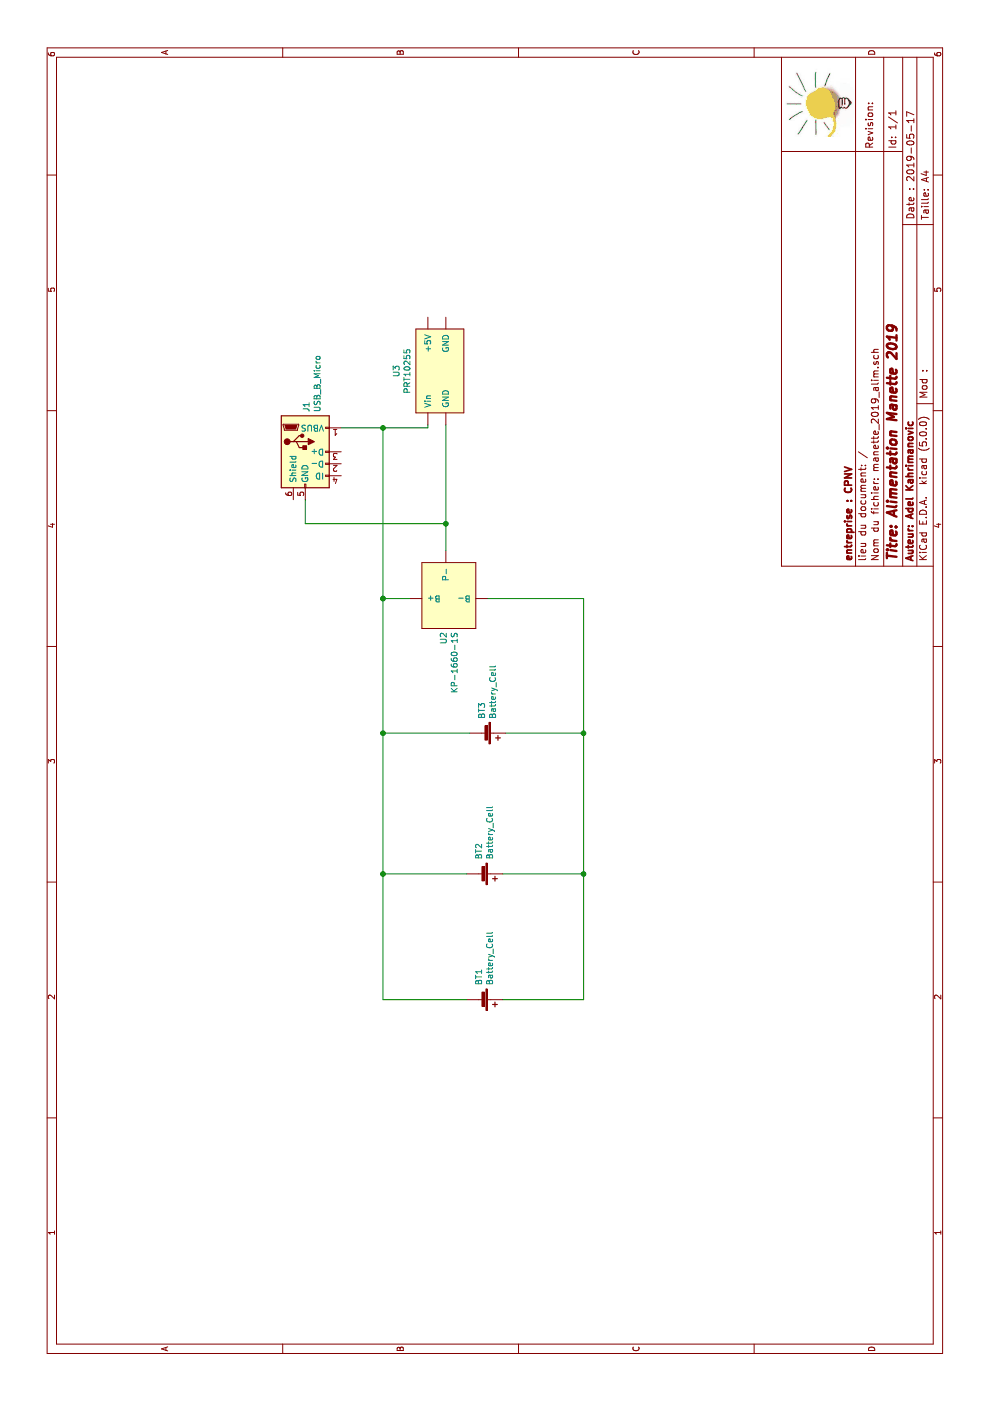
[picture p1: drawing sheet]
EESchema Schematic File Version 4
EELAYER 26 0
EELAYER END
$Descr A4 11693 8268
encoding utf-8
Sheet 1 1
Title "Alimentation Manette 2019"
Date "2019-05-17"
Rev ""
Comp "CPNV"
Comment1 "Adel Kahrimanovic"
Comment2 ""
Comment3 ""
Comment4 ""
$EndDescr
$Comp
L Connector:USB_B_Micro J1
U 1 1
P 7925 2550
F 0 "J1" V 7934 2879 50  0000 L CNN
F 1 "USB_B_Micro" V 8025 2879 50  0000 L CNN
F 2 "" H 8075 2500 50  0001 C CNN
F 3 "~" H 8075 2500 50  0001 C CNN
	1    7925 2550
	0    1    1    0   
$EndComp
$Comp
L Device:Battery_Cell BT1
U 1 1
P 3350 4000
F 0 "BT1" H 3232 4004 50  0000 R CNN
F 1 "Battery_Cell" H 3232 4095 50  0000 R CNN
F 2 "" V 3350 4060 50  0001 C CNN
F 3 "~" V 3350 4060 50  0001 C CNN
	1    3350 4000
	-1   0    0    1   
$EndComp
$Comp
L Device:Battery_Cell BT2
U 1 1
P 4400 4000
F 0 "BT2" H 4282 4004 50  0000 R CNN
F 1 "Battery_Cell" H 4282 4095 50  0000 R CNN
F 2 "" V 4400 4060 50  0001 C CNN
F 3 "~" V 4400 4060 50  0001 C CNN
	1    4400 4000
	-1   0    0    1   
$EndComp
$Comp
L Device:Battery_Cell BT3
U 1 1
P 5575 4025
F 0 "BT3" H 5457 4029 50  0000 R CNN
F 1 "Battery_Cell" H 5457 4120 50  0000 R CNN
F 2 "" V 5575 4085 50  0001 C CNN
F 3 "~" V 5575 4085 50  0001 C CNN
	1    5575 4025
	-1   0    0    1   
$EndComp
$Comp
L BMS:KP-1660-1S U2
U 1 1
P 6700 3825
F 0 "U2" H 6422 3946 50  0000 R CNN
F 1 "KP-1660-1S" H 6422 3855 50  0000 R CNN
F 2 "" H 6700 3825 50  0001 C CNN
F 3 "" H 6700 3825 50  0001 C CNN
	1    6700 3825
	1    0    0    -1  
$EndComp
$Comp
L booster_alim:PRT10255 U3
U 1 1
P 8600 3725
F 0 "U3" H 8600 4140 50  0000 C CNN
F 1 "PRT10255" H 8600 4049 50  0000 C CNN
F 2 "" H 8600 3725 50  0001 C CNN
F 3 "" H 8600 3725 50  0001 C CNN
	1    8600 3725
	1    0    0    -1  
$EndComp
Wire Wire Line
	7100 3725 7325 3725
Wire Wire Line
	7325 3725 7325 2550
Wire Wire Line
	7325 2550 7525 2550
Wire Wire Line
	7325 3725 8150 3725
Connection ~ 7325 3725
Wire Wire Line
	8150 3575 8125 3575
Wire Wire Line
	8125 3575 8125 3200
Wire Wire Line
	6700 3200 6700 3425
Wire Wire Line
	6700 3200 5575 3200
Wire Wire Line
	5575 3200 5575 3925
Wire Wire Line
	5575 3200 4400 3200
Wire Wire Line
	4400 3200 4400 3900
Connection ~ 5575 3200
Wire Wire Line
	4400 3200 3350 3200
Wire Wire Line
	3350 3200 3350 3900
Connection ~ 4400 3200
Wire Wire Line
	3350 4200 3350 4875
Wire Wire Line
	3350 4875 4400 4875
Wire Wire Line
	4400 4875 4400 4200
Wire Wire Line
	4400 4875 5575 4875
Wire Wire Line
	5575 4875 5575 4225
Connection ~ 4400 4875
Wire Wire Line
	5575 4875 6700 4875
Wire Wire Line
	6700 4875 6700 4075
Connection ~ 5575 4875
Wire Wire Line
	6700 3200 8125 3200
Connection ~ 6700 3200
Connection ~ 8125 3200
Wire Wire Line
	8125 3200 8125 2850
$EndSCHEMATC
